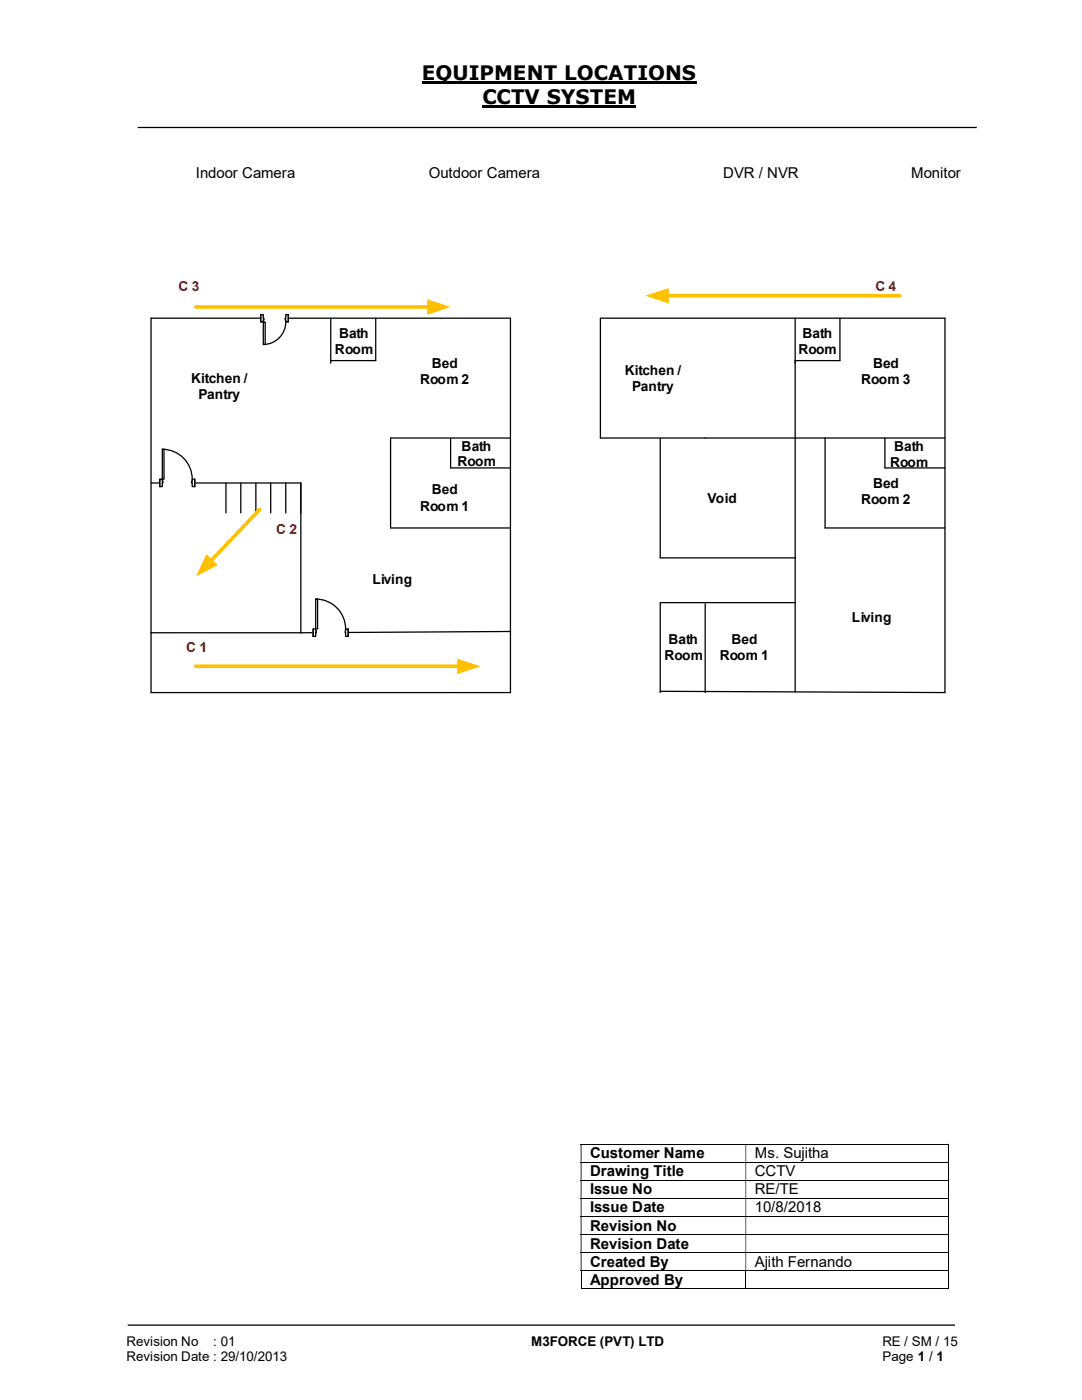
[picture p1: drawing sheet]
<svg xmlns="http://www.w3.org/2000/svg" width="216mm" height="279mm" viewBox="0 0 216 279" stroke-linecap="round" stroke-linejoin="round" font-family="sans-serif">
<path d="M84.2 16.4h54.8M96.3 21.3h30.7" fill="none" stroke="#000" stroke-width=".42"/>
<path d="M27.5 25.4h167.4M101.9 126v12.2h-71.8v-11.9M25.5 264.5h165" fill="none" stroke="#000" stroke-width=".25"/>
<g fill="none" stroke="#000" stroke-width=".2">
<path d="M115.9 228.3h73.2M115.9 231.9h73.2M115.9 235.5h73.2M115.9 239.1h73.2M189.2 228.4v3.5M189.2 232v3.5M189.2 235.6v3.5M189.2 239.2v3.5M115.9 242.7h73.2M115.9 246.4h73.2M115.9 249.9h73.2M115.9 253.5h73.2"/>
<path d="M115.9 257.2h32.9M116 253.6v3.7M148.8 253.6v3.7M148.9 257.2h40.2M189.2 242.8v3.5M189.2 246.4v3.5M189.2 250v3.4M189.2 253.6v3.7"/>
</g>
<g fill="#000">
<path d="M189.1 228.3h.2v.1h-.2zM115.9 228.4h.1v3.5h-.1zM148.8 228.4h.1v3.5h-.1z" fill-rule="evenodd"/>
<path d="M189.1 231.9h.2v.1h-.2zM115.9 232h.1v3.5h-.1zM148.8 232h.1v3.5h-.1z" fill-rule="evenodd"/>
<path d="M189.1 235.5l.2 .1zM115.9 235.6h.1v3.5h-.1zM148.8 235.6h.1v3.5h-.1z" fill-rule="evenodd"/>
<path d="M189.1 239.1h.2v.1h-.2zM115.9 239.2h.1v3.5h-.1zM148.8 239.2h.1v3.5h-.1z" fill-rule="evenodd"/>
<path d="M189.1 242.7h.2v.1h-.2zM115.9 242.8h.1v3.5h-.1zM148.8 242.8h.1v3.5h-.1z" fill-rule="evenodd"/>
<path d="M189.1 246.3l.2 .1zM115.9 246.4h.1v3.5h-.1zM148.8 246.4h.1v3.5h-.1z" fill-rule="evenodd"/>
<path d="M189.1 249.9h.2v.1h-.2zM115.9 250h.1v3.4h-.1zM148.8 250h.1v3.4h-.1z" fill-rule="evenodd"/>
</g>
<path d="M189.1 253.4h.2v.2h-.2zM189.1 257.1h.2v.2h-.2z" fill="#000"/>
<path d="M39.1 133h52.5" fill="none" stroke="#ffc000" stroke-width=".72"/>
<path d="M91.2 131.4l4.7 1.6-4.7 1.5z" fill="#ffc000"/>
<g fill="none" stroke="#000" stroke-width=".25">
<path d="M66 63.5v9M75 63.5v8.5h-9M158.7 63.5v74.6M167.6 63.5v8.5h-8.9M30.1 96.4h29.9v29.9M89.9 87.4v6h12M101.9 87.4h-24v18h24M131.7 87.4v23.9h27M164.6 87.4v18h24M176.6 87.4v6h12M188.6 87.4h-68.8v-23.9h68.8v74.7l-56.9-.2M60 126.3h-29.9v-62.8h71.8v62.8"/>
<path d="M101.9 126l-41.9 .3M140.7 120.5v17.7M158.7 120.3h-27v17.9"/>
</g>
<path d="M52 62.7h5.5v1.6h-5.5z" fill="#fff"/>
<path d="M52 62.7h5.5v1.6h-5.5z" fill="none" stroke="#fff" stroke-width=".25"/>
<path d="M52 62.8v1.5h.5v-1.5zM57 62.8h.5v1.5h-.5z" fill-rule="evenodd" fill="#fff"/>
<path d="M52.5 63.5v-.7h-.5v1.5h.5v-.4M57 63.5v-.7h.5v1.5h-.5v-.4" fill="none" stroke="#000" stroke-width=".25"/>
<path d="M52.5 63.5v.4h.2v-.4zM56.9 63.5h.1v.4h-.1z" fill-rule="evenodd" fill="#fff"/>
<path d="M52 62.8v1.5M52.5 63.5h.2v.4h-.2M57 63.5h-.1v.4h.1M57 64.3a4.5 4.5 0 0 1-4.5 4.4M57.5 62.8v1.5" fill="none" stroke="#000" stroke-width=".25"/>
<path d="M52.5 64.3h.4v4.4h-.4z" fill-rule="evenodd" fill="#fff"/>
<path d="M52.5 64.3h.4v4.4h-.4z" fill="none" stroke="#000" stroke-width=".25"/>
<path d="M31.9 95.6h7v1.6h-7z" fill="#fff"/>
<path d="M31.9 95.6h7v1.6h-7z" fill="none" stroke="#fff" stroke-width=".25"/>
<path d="M31.9 95.6h.5v1.5h-.5zM38.4 95.6v1.5h.5v-1.5z" fill-rule="evenodd" fill="#fff"/>
<path d="M32.4 96v-.4h-.5v1.5h.5v-.7M38.4 96v-.4h.5v1.5h-.5v-.7" fill="none" stroke="#000" stroke-width=".25"/>
<path d="M32.4 96h.1v.4h-.1zM38.2 96v.4h.2v-.4z" fill-rule="evenodd" fill="#fff"/>
<path d="M31.9 95.6v1.5M32.4 89.7a6 6 0 0 1 6 5.9M32.4 96h.1v.4h-.1M38.4 96h-.2v.4h.2M38.9 95.6v1.5" fill="none" stroke="#000" stroke-width=".25"/>
<path d="M32.4 89.7h.3v5.9h-.3z" fill-rule="evenodd" fill="#fff"/>
<path d="M32.4 89.7h.3v5.9h-.3z" fill="none" stroke="#000" stroke-width=".25"/>
<path d="M62.5 125.5h7v1.5h-7z" fill="#fff"/>
<path d="M62.5 125.5h7v1.5h-7z" fill="none" stroke="#fff" stroke-width=".25"/>
<path d="M62.5 125.5h.5v1.5h-.5zM69 125.5v1.5h.5v-1.5z" fill-rule="evenodd" fill="#fff"/>
<path d="M63 125.9v-.4h-.5v1.5h.5v-.7M69 125.9v-.4h.5v1.5h-.5v-.7" fill="none" stroke="#000" stroke-width=".25"/>
<path d="M63 125.9h.1v.4h-.1zM68.9 125.9l.1 .4z" fill-rule="evenodd" fill="#fff"/>
<path d="M63 119.5a6 6 0 0 1 6 6M62.5 125.5v1.5M63 125.9h.1v.4h-.1M69 125.9v.4M69.5 125.5v1.5" fill="none" stroke="#000" stroke-width=".25"/>
<path d="M63 119.5h.4v6h-.4z" fill-rule="evenodd" fill="#fff"/>
<path d="M45.1 96.4v6M48 96.4v6M51.1 96.4v6M54 96.4v6M57 96.4v6M60 96.4v6M63 119.5h.4v6h-.4z" fill="none" stroke="#000" stroke-width=".25"/>
<path d="M51.8 101.7l-9.8 10.3" fill="none" stroke="#ffc000" stroke-width=".72"/>
<path d="M41.2 110.6l2.2 2.2-4.3 2.3z" fill="#ffc000"/>
<path d="M39.1 61.3h46.5" fill="none" stroke="#ffc000" stroke-width=".72"/>
<path d="M85.3 59.7l4.6 1.6-4.6 1.5z" fill="#ffc000"/>
<path d="M133.1 59h46.5" fill="none" stroke="#ffc000" stroke-width=".72"/>
<path d="M128.8 59l4.6-1.5v3.1z" fill="#ffc000"/>
<g font-size="4">
<text x="84.2" y="16">EQUIPMENT LOCATIONS</text>
<text x="96.3" y="20.8">CCTV SYSTEM</text>
</g>
<g font-size="3">
<text x="39.1" y="35.5">Indoor Camera</text>
<text x="85.6" y="35.5">Outdoor Camera</text>
<text x="144.3" y="35.5">DVR / NVR</text>
<text x="181.8" y="35.5">Monitor</text>
<text x="117.7" y="231.2">Customer Name</text>
<text x="150.6" y="231.2">Ms. Sujitha</text>
<text x="117.7" y="234.8">Drawing Title</text>
<text x="117.7" y="238.3">Issue No</text>
<text x="150.6" y="234.8">CCTV</text>
<text x="150.6" y="238.3">RE/TE</text>
<text x="117.7" y="242">Issue Date</text>
<text x="117.7" y="245.6">Revision No</text>
<text x="150.6" y="242">10/8/2018</text>
<text x="117.7" y="249.2">Revision Date</text>
<text x="117.7" y="252.8">Created By</text>
<text x="117.7" y="256.4">Approved By</text>
<text x="150.6" y="252.8">Ajith Fernando</text>
</g>
<g font-size="2.7" fill="#c00000">
<text x="35.6" y="58.1">C 3</text>
<text x="174.7" y="58.1">C 4</text>
<text x="55.1" y="106.6">C 2</text>
<text x="37.1" y="130.2">C 1</text>
</g>
<g font-size="2.7">
<text x="66.8" y="70.7">Room</text>
<text x="67.6" y="67.5">Bath</text>
<text x="159.3" y="70.7">Room</text>
<text x="160.1" y="67.5">Bath</text>
<text x="38.1" y="76.5">Kitchen /</text>
<text x="83.8" y="76.7">Room 2</text>
<text x="86.2" y="73.4">Bed</text>
<text x="124.7" y="74.8">Kitchen /</text>
<text x="126.2" y="78">Pantry</text>
<text x="171.8" y="76.7">Room 3</text>
<text x="174.2" y="73.4">Bed</text>
<text x="39.6" y="79.6">Pantry</text>
<text x="92.1" y="89.9">Bath</text>
<text x="91.3" y="93.1">Room</text>
<text x="177.6" y="93.2">Room</text>
<text x="178.4" y="90">Bath</text>
<text x="83.8" y="101.9">Room 1</text>
<text x="86.2" y="98.7">Bed</text>
<text x="141.1" y="100.3">Void</text>
<text x="171.8" y="100.6">Room 2</text>
<text x="174.2" y="97.4">Bed</text>
<text x="74.3" y="116.5">Living</text>
<text x="170" y="124.2">Living</text>
<text x="132.6" y="131.8">Room</text>
<text x="133.4" y="128.6">Bath</text>
<text x="143.6" y="131.8">Room 1</text>
<text x="146" y="128.6">Bed</text>
<text x="25.2" y="268.7">Revision No</text>
<text x="42.6" y="268.7">: 01</text>
<text x="106" y="268.7">M3FORCE (PVT) LTD</text>
<text x="176.1" y="268.7">RE / SM / 15</text>
<text x="25.2" y="271.7">Revision Date : 29/10/2013</text>
<text x="176.1" y="271.7">Page 1 / 1</text>
</g>
</svg>
